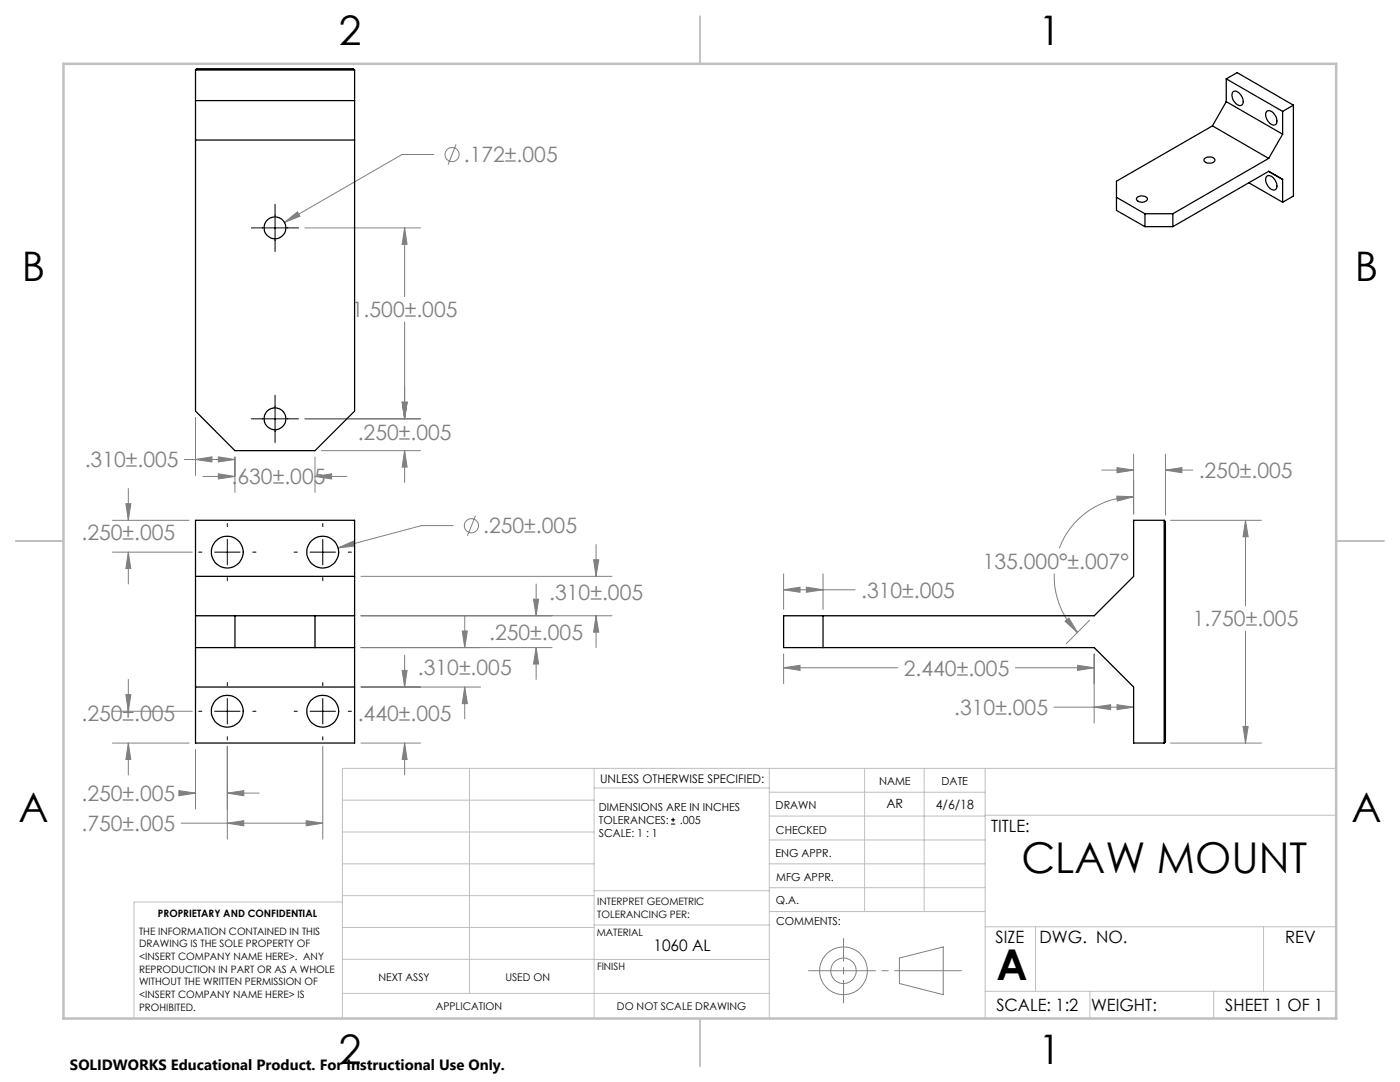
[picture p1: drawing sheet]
<svg xmlns="http://www.w3.org/2000/svg" width="279mm" height="216mm" viewBox="0 0 279 216" stroke-linecap="round" stroke-linejoin="round" font-family="sans-serif">
<g fill="none" stroke="#808080" stroke-width=".2">
<path d="M86.6 30.8h-6.4l-23.4 13.6M91 28.8l-1.6 4M56.8 44.4l2.6-2.1 .5 .8zM60.9 45.5h23M80.8 45.5l.4 3.3h-.9zM80.8 45.5v13.7M80.8 64.2v19.4M25.6 97.5v6.3M36.8 91.7h10.1M39 91.7l3.3-.5v1zM39 83.3v11.6M40.5 95.1h6.4"/>
<path d="M43.6 94.5l3.3 .6-3.3 .5zM43.6 91.2l3.3 .5-3.3 .5zM46.9 91.2v7M60.9 83.6h23M62.9 95.1l3.3-.6v1.1zM62.9 91.2v7M62.9 95.1h6.3M64.1 89.9h19.8M80.3 80.3h.9l-.4 3.3zM80.8 89.9l.4 3.3h-.9zM80.8 89.9v6.4M219.9 93.8h6.3"/>
<path d="M222.9 99l3.3 .1-3.2 .9zM222.9 93.3l3.3 .5-3.3 .5zM226.2 90.6v12M226.2 99.1a15.8 15.8 0 0 0-14.8 10.3M232.6 90.6v12.2M232.6 93.8h5.4M232.6 93.8l3.3-.5v1zM22.4 103.8h15.3M22.4 110.2h16M25.1 100.5h1l-.5 3.3zM25.6 110.2l.5 3.3h-1zM25.6 110.2v6.3"/>
<path d="M67.5 109.3l3-1.3 .3 1zM72 115h50.1M90.5 104.9h-6.4l-16.6 4.4M94.9 102.9l-1.6 4M106.5 119.6h1l-.5 3.3zM107 116.5v6.4M118.5 111.7h1l-.5 3.3zM119 108.7v6.3M156.4 114.5v7.1M156.4 117.7h14.3M156.4 117.7l3.3-.5v1zM160.9 117.2l3.4 .5-3.4 .5z"/>
<path d="M164.3 114.5v7.1M210.4 114.4a15.8 15.8 0 0 0 4.6 11.8M233.6 103.8h18.1M248.6 103.8v17.1M248.6 103.8l.5 3.3h-1zM25.1 138.6h1l-.5 3.3zM25.6 135.6v6.3M72 137.1h23.9M72 129.2h38.2M72 122.9h50.1M80.3 133.8h.9l-.4 3.3zM80.8 130.7v6.4"/>
<path d="M92.3 125.9h1l-.6 3.3zM92.7 122.9v6.3M92.7 137.1v6.3M92.7 137.1l.6 3.3h-1zM107 129.2l.5 3.3h-1zM107 129.2v6.4M119 122.9v6.3M119 122.9l.5 3.3h-1zM156.4 130.5v5.9M156.4 133.2h22.8M156.4 133.2l3.3-.4v1zM202.6 133.2h15.8"/>
<path d="M212.5 124l.8-.7 1.7 2.9zM215.1 132.8l3.3 .4-3.3 .6zM217.5 123.8l-4.7 4.6M218.4 130.5v13.8M248.6 125.9v22.4M22.4 148.3h15.3M22.4 141.9h16M25.6 148.3l.5 3.3h-1zM25.6 148.3v6.3M35.7 157.8l3.3 .5-3.3 .5zM36.2 158.3h2.8M39 149.5v11.9"/>
<path d="M45.4 158.3l3.2-.5v1zM45.4 148.9v18.5M45.4 158.3h6.3M64.4 148.9v18.5M72 148.3h11.9M80.8 148.3l.4 3.3h-.9zM80.8 148.3v6.3M210.3 141.1h15.9M218.4 141.1l3.3-.5v1zM222.9 140.6l3.3 .5-3.3 .5zM233.6 148.3h18.1M248.1 145h1l-.5 3.3z"/>
<path d="M36.2 164.3h28.2M45.4 164.3l3.2-.5v1zM61.1 163.8l3.3 .5-3.3 .5zM179.5 191.2l8.7-2.3v9.6l-8.7-2.2z"/>
<circle cx="90.2" cy="30.8" r="1.4"/>
<circle cx="94.1" cy="104.9" r="1.42"/>
<circle cx="168.3" cy="193.7" r="4.8"/>
<circle cx="168.3" cy="193.7" r="2.54"/>
</g>
<g fill="none" stroke="#000" stroke-width=".2">
<path d="M50.2 45.5h9.4M54.9 40.7v9.5M54.9 78.8v9.5M50.2 83.6h9.4M39.7 110.2h.6M42.8 110.2h5.1M45.4 104.5v.6M45.4 107.6v5.1M45.4 115.3v.6M50.4 110.2h.7M58.7 110.2h.6M61.9 110.2h5.1"/>
<path d="M64.4 104.5v.6M64.4 107.6v5.1M64.4 115.3v.6M69.5 110.2h.6M45.4 136.2v.6M45.4 139.4v5.1M64.4 136.2v.6M64.4 139.4v5.1M39.7 141.9h.6M42.8 141.9h5.1M45.4 147v.6M50.4 141.9h.7"/>
<path d="M58.7 141.9h.6M61.9 141.9h5.1M64.4 147v.6M69.5 141.9h.6M133.9 164.4h.9M133.9 163.6h.9M134.3 163.2v.8"/>
</g>
<path d="M161.4 193.7h30.5" fill="none" stroke="#808080" stroke-width=".2" stroke-dasharray="15.2 1.3 1.3 1.3" stroke-dashoffset="1.9"/>
<path d="M168.4 187.3v12.8" fill="none" stroke="#808080" stroke-width=".2" stroke-dasharray="15.2 1.3 1.3 1.3" stroke-dashoffset="10.7"/>
<g fill="none" stroke="#c0c0c0" stroke-width=".2">
<path d="M68.3 159.7h50.3M93.7 153.3v44.9M118.6 153.3v49.9M118.6 157.2h34.9M153.5 153.3v49.9M153.5 158.1h43.1M172.5 153.3v28.6M184.4 153.3v28.6M196.6 153.3v49.9M266.7 153.3h-198.4v49.9M68.3 178.7h50.3M68.3 172.4h50.3"/>
<path d="M68.3 166h50.3M68.3 180h-41.6v23.2M118.6 177.7h35M153.5 167.6h43.1M153.5 162.8h43.1M153.5 172.4h43.1M153.5 177.1h43.1M196.6 162.7h70.1M68.3 198.2h85.2M68.3 191.4l85.2 .1M68.3 185.1h50.3M118.6 184.6h35"/>
<path d="M153.6 181.9h43M196.6 197.8h70.1M196.6 184.9h70.1M206.7 184.9v12.9M217.5 197.8v5.4M242.2 197.8v5.4M252.2 184.9v12.9"/>
</g>
<path d="M139.7 3.2v9.5M3.1 107.9h9.6M266.7 107.9h9.5M139.7 203.2v9.6" fill="none" stroke="#c0c0c0" stroke-width=".25"/>
<path d="M12.7 12.7h254v190.5h-254z" fill="none" stroke="#c0c0c0" stroke-width=".5"/>
<path d="M25.6 148.3l.5 3.3h-1zM25.1 138.6h1l-.5 3.3zM35.7 157.8l3.3 .5-3.3 .5zM45.4 158.3l3.2-.5v1zM45.4 164.3l3.2-.5v1zM61.1 163.8l3.3 .5-3.3 .5zM80.8 148.3l.4 3.3h-.9zM80.3 133.8h.9l-.4 3.3zM92.7 137.1l.6 3.3h-1zM92.3 125.9h1l-.6 3.3zM107 129.2l.5 3.3h-1zM106.5 119.6h1l-.5 3.3zM119 122.9l.5 3.3h-1zM118.5 111.7h1l-.5 3.3zM25.1 100.5h1l-.5 3.3zM25.6 110.2l.5 3.3h-1zM67.5 109.3l3.3-.3-.3-1zM248.1 145h1l-.5 3.3zM248.6 103.8l.5 3.3h-1zM222.9 93.3l3.3 .5-3.3 .5zM232.6 93.8l3.3-.5v1zM222.9 99l3.3 .1-3.2 .9zM212.5 124l.8-.7 1.7 2.9zM222.9 140.6l3.3 .5-3.3 .5zM218.4 141.1l3.3-.5v1zM156.4 133.2l3.3-.4v1zM215.1 132.8l3.3 .4-3.3 .6zM156.4 117.7l3.3-.5v1zM160.9 117.2l3.4 .5-3.4 .5zM80.8 89.9l.4 3.3h-.9zM80.3 80.3h.9l-.4 3.3zM80.3 80.3h.9l-.4 3.3zM80.8 45.5l.4 3.3h-.9zM62.9 95.1l3.3-.6v1.1zM43.6 94.5l3.3 .6-3.3 .5zM39 91.7l3.3-.5v1zM43.6 91.2l3.3 .5-3.3 .5zM56.8 44.4l3.1-1.3-.5-.8z" fill="#808080"/>
<g fill="none" stroke="#000" stroke-width=".25">
<path d="M39 14v68l7.9 7.9h16l7.9-7.9v-68M39 14h31.8M39 14l.3-.3h31.2l.3 .3M244.7 15.7l11.3 6.5M244.7 15.7l2.2-1.2 11.2 6.5M244.7 15.7v4.6M246 18.4a1.04 1.04 0 0 1 1.6 .5l.1 .2a1.36 1.36 0 0 1 0 1.9 1.87 1.87 0 0 1-1.8-1.8zM39 20.1h31.8M39 27.9h31.8M222.8 39.4l5.7 3.3M226.9 39.4h.1a1.31 1.31 0 0 1 2 .4 1.24 1.24 0 0 1-2.2-.1zM240.5 31.6a1.29 1.29 0 0 1 2 .4 1.27 1.27 0 0 1-2.2-.1z"/>
<path d="M242 25.1l-19.2 11.1v5.8l5.7 3.2M242 25.1l11.2 6.5M244.7 20.3l11.3 6.5M244.7 20.3l-2.7 4.8M249.2 36.5l6.8 3.9M252.8 22.3a1.21 1.21 0 0 1 1.7 .7 1.36 1.36 0 0 1 0 1.9 1.85 1.85 0 0 1-1.9-1.8zM252.8 35.2a1.16 1.16 0 0 1 1.7 .7 1.3 1.3 0 0 1-.2 2 2.02 2.02 0 0 1-1.5-2.7zM253.2 31.6l-19.1 11.1M256 22.2v4.6M256 26.8l-2.8 4.8M258.1 21l-2.1 1.2M258.1 21v18.1l-2.1 1.3"/>
<path d="M228.5 45.2h5.6M228.5 42.7v2.5M228.5 42.7h5.6M234.1 42.7v2.5M256 40.4v-4.6l-2.8-1.6-19.1 11M39 103.8h31.8v44.5h-31.8zM39 115h31.8M232.3 103.8h-6.1v11.2l-7.8 7.9h-62v6.3h62l7.8 7.9v11.2h6.1M232.3 103.8v44.5M232.3 103.8l.3 .3v43.9l-.3 .3M39 122.9h31.8M39 129.2h31.8"/>
<path d="M39 137.1h31.8M46.9 122.9v6.3M62.9 122.9v6.3M164.3 122.9v6.3"/>
<circle cx="54.9" cy="45.5" r="2.18"/>
<circle cx="54.9" cy="83.6" r="2.18"/>
<circle cx="45.4" cy="110.2" r="3.2"/>
<circle cx="64.4" cy="110.2" r="3.2"/>
<circle cx="45.4" cy="141.9" r="3.2"/>
<circle cx="64.4" cy="141.9" r="3.2"/>
</g>
<g font-size="8.5">
<text x="203.9" y="174.2">CLAW MOUNT</text>
<text x="198.9" y="195.5">A</text>
</g>
<g font-size="8.1">
<text x="67.6" y="8.9">2</text>
<text x="207.3" y="8.9">1</text>
<text x="4.4" y="56.1">B</text>
<text x="270.4" y="56.1">B</text>
<text x="3.7" y="164.1">A</text>
<text x="269.7" y="164.1">A</text>
<text x="67.6" y="212.4">2</text>
<text x="207.3" y="212.4">1</text>
</g>
<g font-size="4.2" fill="#808080">
<text x="92.6" y="32.4">.172±.005</text>
<text x="70.2" y="63.3">1.500±.005</text>
<text x="71.4" y="87.8">.250±.005</text>
<text x="16.9" y="93.3">.310±.005</text>
<text x="239.2" y="95.4">.250±.005</text>
<text x="46.2" y="96.6">.630±.005</text>
<text x="16.3" y="107.7">.250±.005</text>
<text x="96.4" y="106.4">.250±.005</text>
<text x="196.1" y="113.5">135.000°±.007°</text>
<text x="109.6" y="119.6">.310±.005</text>
<text x="171.9" y="119.3">.310±.005</text>
<text x="238.1" y="125">1.750±.005</text>
<text x="97.6" y="127.7">.250±.005</text>
<text x="83.4" y="134.8">.310±.005</text>
<text x="180.4" y="134.8">2.440±.005</text>
<text x="16.3" y="143.8">.250±.005</text>
<text x="71.4" y="143.8">.440±.005</text>
<text x="190.4" y="142.7">.310±.005</text>
<text x="16.3" y="159.8">.250±.005</text>
<text x="16.3" y="165.8">.750±.005</text>
</g>
<g font-size="3.4">
<text x="197.8" y="166">TITLE:</text>
<text x="198.7" y="188.1">SIZE</text>
<text x="207.5" y="188.1">DWG. NO.</text>
<text x="256.5" y="188.2">REV</text>
<text x="198.8" y="201.7">SCALE: 1:2</text>
<text x="217.7" y="201.8">WEIGHT:</text>
<text x="244.5" y="201.7">SHEET 1 OF 1</text>
</g>
<text font-size="3.2" x="130.4" y="189.8">1060 AL</text>
<text font-size="3" x="14" y="213.5">SOLIDWORKS Educational Product. For Instructional Use Only.</text>
<g font-size="2.5">
<text x="176.9" y="161.3">AR</text>
<text x="186.8" y="161.4">4/6/18</text>
</g>
<text font-size="2.4" x="119.8" y="156.2">UNLESS OTHERWISE SPECIFIED:</text>
<g font-size="2.2">
<text x="119.5" y="161.8">DIMENSIONS ARE IN INCHES</text>
<text x="154.8" y="161.4">DRAWN</text>
<text x="175.4" y="156.6">NAME</text>
<text x="187.9" y="156.7">DATE</text>
<text x="119.5" y="167.1">SCALE: 1 : 1</text>
<text x="119.5" y="164.4">TOLERANCES:</text>
<text x="135.7" y="164.4">.005</text>
<text x="154.9" y="166.3">CHECKED</text>
<text x="154.8" y="171">ENG APPR.</text>
<text x="154.9" y="175.7">MFG APPR.</text>
<text x="154.9" y="180.4">Q.A.</text>
<text x="154.9" y="184.6">COMMENTS:</text>
</g>
<g font-size="2.1">
<text x="75.5" y="195.7">NEXT ASSY</text>
<text x="100.9" y="195.7">USED ON</text>
<text x="86.9" y="201.5">APPLICATION</text>
<text x="123.1" y="201.6">DO NOT SCALE DRAWING</text>
</g>
<g font-size="2">
<text x="31.5" y="182.9">PROPRIETARY AND CONFIDENTIAL</text>
<text x="119.2" y="180.6">INTERPRET GEOMETRIC</text>
<text x="119.2" y="183.1">TOLERANCING PER:</text>
<text x="27.8" y="186.5">THE INFORMATION CONTAINED IN THIS</text>
<text x="27.8" y="189">DRAWING IS THE SOLE PROPERTY OF</text>
<text x="27.8" y="191.6">&lt;INSERT COMPANY NAME HERE&gt;. ANY</text>
<text x="119.1" y="186.7">MATERIAL</text>
<text x="27.8" y="194.1">REPRODUCTION IN PART OR AS A WHOLE</text>
<text x="27.8" y="196.6">WITHOUT THE WRITTEN PERMISSION OF</text>
<text x="119.1" y="193.5">FINISH</text>
<text x="27.8" y="199.1">&lt;INSERT COMPANY NAME HERE&gt; IS</text>
<text x="27.8" y="201.7">PROHIBITED.</text>
</g>
</svg>
